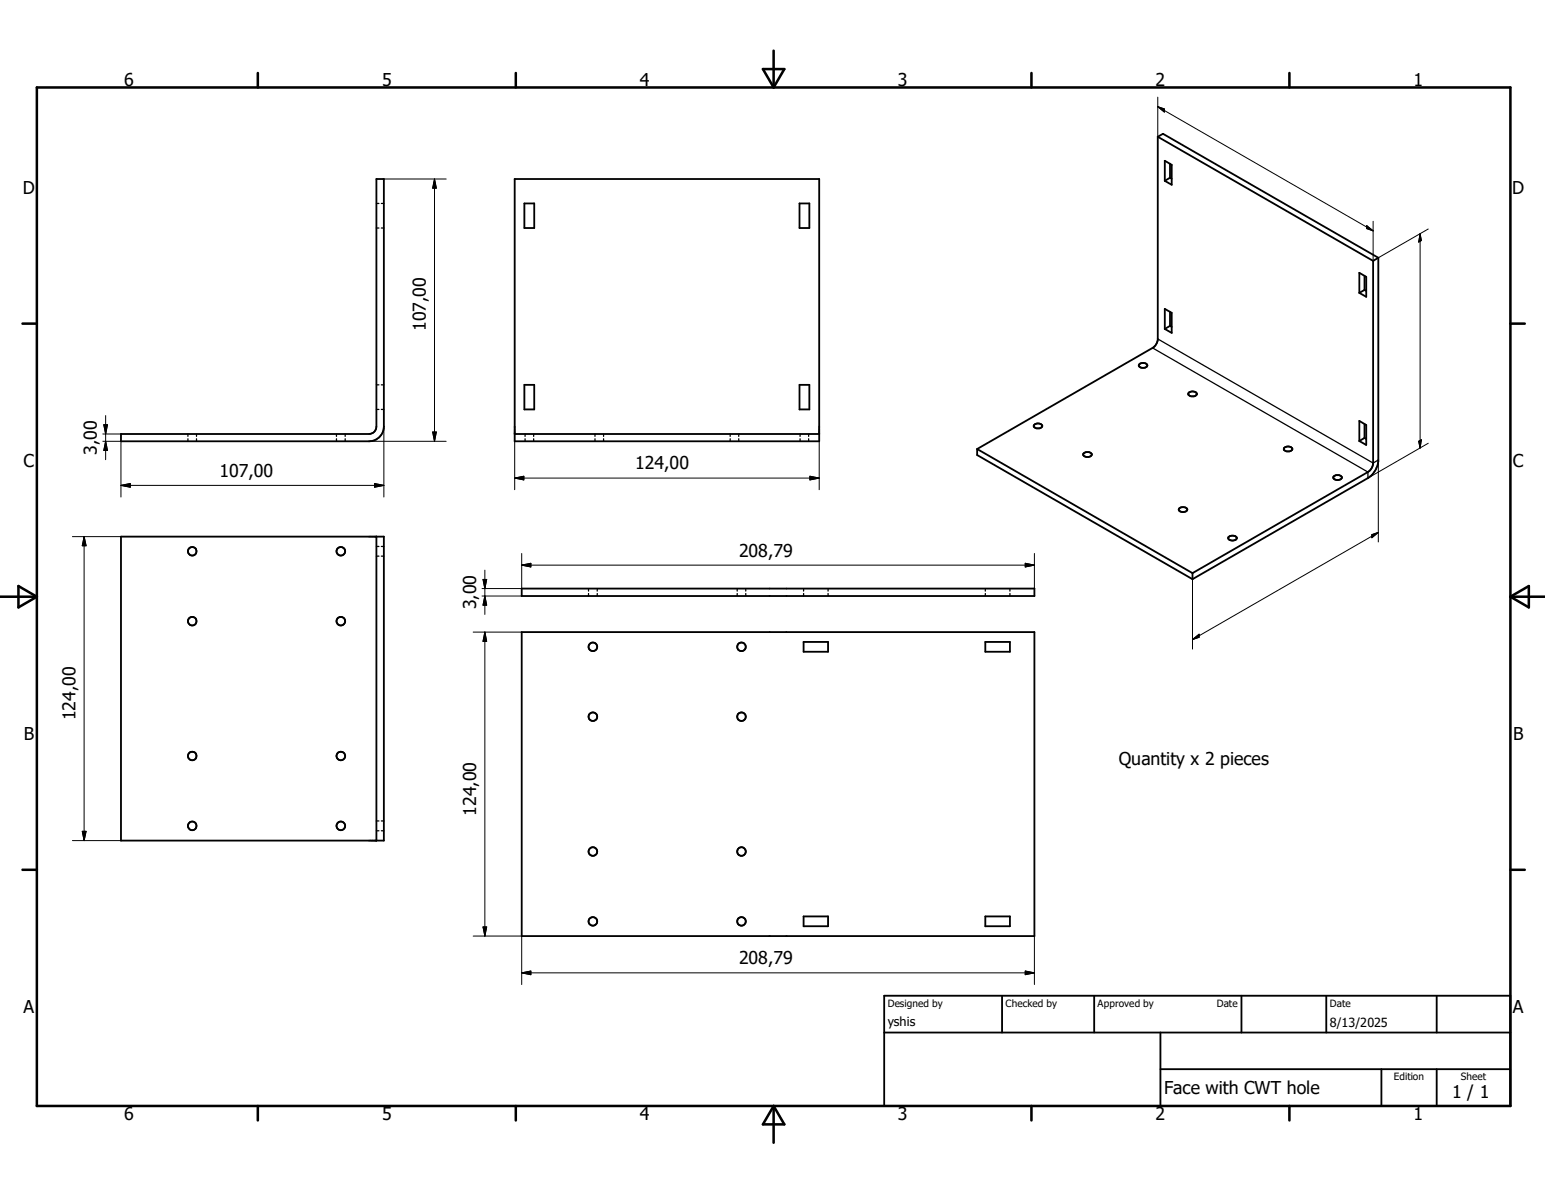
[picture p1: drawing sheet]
<svg xmlns="http://www.w3.org/2000/svg" width="279mm" height="216mm" viewBox="0 0 279 216" stroke-linecap="round" stroke-linejoin="round" font-family="sans-serif">
<g fill="none" stroke="#000" stroke-width=".23">
<path d="M68.1 36.8h.4M69 36.8h.4M68.1 41.2h.4M69 41.2h.4M34 78.5v.4M34 79.3v.5M35.5 78.5v.4M35.5 79.3v.5M60.8 78.5v.4M60.8 79.3v.5M62.4 78.5v.4M62.4 79.3v.5"/>
<path d="M68.1 74h.4M68.1 69.6h.4M69 74h.4M69 69.6h.4M95 78.5v.4M95 79.3v.5M96.5 78.5v.4M96.5 79.3v.5M107.6 78.5v.4M107.6 79.3v.5M109.2 78.5v.4M109.2 79.3v.5"/>
<path d="M132 78.5v.4M132 79.3v.5M133.6 78.5v.4M133.6 79.3v.5M144.7 78.5v.4M144.7 79.3v.5M146.2 78.5v.4M146.2 79.3v.5M208.4 62.9l39 22.5v1M209.4 61.3l38.9 22.4 1-.5M68.1 98.8h.4M69 98.8h.4"/>
<path d="M68.1 100.6h.4M69 100.6h.4M106.4 106.4v.5M106.4 107.3v.5M108 106.4v.5M108 107.3v.5M133.3 106.4v.5M133.3 107.3v.5M134.9 106.4v.5M134.9 107.3v.5M145.3 106.4v.5M145.3 107.3v.5"/>
<path d="M149.7 106.4v.5M149.7 107.3v.5M178.2 106.4v.5M178.2 107.3v.5M182.6 106.4v.5M182.6 107.3v.5M68.1 148.4h.4M68.1 150.2h.4M69 148.4h.4M69 150.2h.4"/>
</g>
<g fill="none" stroke="#000" stroke-width=".33">
<path d="M93.1 32.4h55v47.4h-55zM94.8 36.8h1.8v4.4h-1.8zM144.6 36.8h1.8v4.4h-1.8zM209.4 24.7v36.8l-.2 .6-.6 .7-31.9 18.4M209.4 24.7l.9-.5 39 22.4M209.4 24.7l38.9 22.5M210.6 29.1l1.3 .7v3.6l-1.3-.7zM211.6 29.6v2.5M211.6 32.1l.3 .2M211.6 32.1l-1 .6M210.6 55.9l1.3 .7v3.6l-1.3-.7zM211.6 58.9l.3 .2"/>
<path d="M211.6 58.9l-1 .6M211.6 56.4v2.5M245.8 49.3l1.3 .8v3.6l-1.3-.7zM246.8 49.9v2.5M246.8 52.4l.3 .2M246.8 52.4l-1 .6M248.3 47.2v36.7a2.16 2.16 0 0 1-.9 1.5l-31.7 18.2M249.3 46.6v36.9a4.2 4.2 0 0 1-1.9 2.9l-31.7 18.3M249.3 46.6l-1 .6M21.9 78.5h44.8a1.34 1.34 0 0 0 1.4-1.4v-44.7h1.3v44.7a2.68 2.68 0 0 1-2.7 2.7h-44.8zM93.1 78.5h55M94.8 69.6h1.8v4.4h-1.8z"/>
<path d="M144.6 69.6h1.8v4.4h-1.8zM187 76.9a.91 .91 0 0 1 1.5 .2l-.4 .3-.7 .1-.4-.3zM206.1 65.8a.89 .89 0 0 1 1.4 .3 .91 .91 0 0 1-1.6-.1zM215 71a.93 .93 0 0 1 1.4 .3l-.3 .3-.7 .1a.42 .42 0 0 1-.4-.2 .42 .42 0 0 1 0-.5zM245.8 76.1l1.3 .8v3.6l-1.3-.8zM246.8 79.2l.3 .2M246.8 79.2l-1 .5M246.8 76.7v2.5M21.9 97h47.5v55h-47.5zM68.1 97v55M176.7 81.2v1.1l39 22.4M176.7 81.2l39 22.4"/>
<path d="M195.9 82l.5-.2h.5l.5 .2a.65 .65 0 0 1-1 .6l-.5-.3zM213.3 91.9a.93 .93 0 0 1 1.4 .3 .88 .88 0 0 1-1.5-.1zM222.2 97.1a.94 .94 0 0 1 1.5 .2 .88 .88 0 0 1-1.6-.1zM232.3 81a.92 .92 0 0 1 1.4 .2l-.3 .4h-.7a.41 .41 0 0 1-.5-.2 .41 .41 0 0 1 .1-.4zM241.1 86.2l.5-.3h.5a.41 .41 0 0 1 .5 .3 .41 .41 0 0 1-.3 .5 .81 .81 0 0 1-1.2-.4zM94.3 106.4h92.8v1.4h-92.8zM94.3 114.3h92.8v55h-92.8zM145.3 116.1h4.4v1.8h-4.4zM178.2 116.1h4.4v1.8h-4.4zM215.7 103.6v1.1M145.3 165.7h4.4v1.8h-4.4zM178.2 165.7h4.4v1.8h-4.4z"/>
<path d="M159.9 186.7h113.2M159.9 180.1h113.2v19.9h-113.2zM181.2 180.1v6.6M197.9 180.1v6.6M209.9 193.3h63.2M209.9 186.7v13.3M224.5 180.1v6.6M239.8 180.1v6.6M249.8 193.3v6.7M259.8 180.1v6.6M259.8 193.3v6.7"/>
<circle cx="34.8" cy="99.7" r=".78"/>
<circle cx="61.6" cy="99.7" r=".78"/>
<circle cx="34.8" cy="112.3" r=".78"/>
<circle cx="61.6" cy="112.3" r=".78"/>
<circle cx="107.2" cy="117" r=".77"/>
<circle cx="134.1" cy="117" r=".78"/>
<circle cx="34.8" cy="136.7" r=".78"/>
<circle cx="61.6" cy="136.7" r=".78"/>
<circle cx="107.2" cy="129.6" r=".78"/>
<circle cx="134.1" cy="129.6" r=".77"/>
<circle cx="34.8" cy="149.3" r=".78"/>
<circle cx="61.6" cy="149.3" r=".78"/>
<circle cx="107.2" cy="154" r=".78"/>
<circle cx="134.1" cy="154" r=".78"/>
<circle cx="107.2" cy="166.6" r=".78"/>
<circle cx="134.1" cy="166.6" r=".77"/>
</g>
<g fill="none" stroke="#000" stroke-width=".46">
<path d="M6.7 15.8h266.4v184.2h-266.4zM46.6 13.2v2.6M93.3 13.2v2.6M138 12.5h3.8l-1.9 3.3zM139.9 9.2v6.6M186.5 13.2v2.6M233.2 13.2v2.6M4.1 58.5h2.6M273.1 58.5h2.6M0 107.9h6.7M3.3 106l3.4 1.9-3.4 1.9zM273.1 107.9h6.3"/>
<path d="M273.1 107.9l3.4-1.9v3.8zM4.1 157.3h2.6M273.1 157.3h2.6M46.6 200v2.6M93.3 200v2.6M139.9 200v6.6M139.9 200l1.9 3.3h-3.8zM186.5 200v2.6M233.2 200v2.6"/>
</g>
<g fill="none" stroke="#000" stroke-width=".18">
<path d="M209.4 19.3l38.9 22.4M209.4 19.3l1.2 .4v.6zM209.4 17.6v7.1M69.4 32.4h11.3M78.6 32.4v47.4M78.6 32.4l.3 1.6h-.7zM247.1 40.8l1.2 .9-1.2-.4zM248.3 40v7.2M256.8 42.3v38.7M256.8 42.3l.2 1.2-.4 .3zM258.3 41.4l-9 5.2M18.6 79.8h3.3v10.1"/>
<path d="M18.6 78.5h3.3M18.8 76.8h.6l-.3 1.7zM19.1 75.1v8M19.1 79.8l.3 1.6h-.6zM66.7 79.8h14M69.4 77.1v12.8M78.2 78.1h.7l-.3 1.7zM93.1 79.8v8.8M148.1 79.8v8.8M256.6 79.8l.4-.3-.2 1.5zM13.1 97h8.8M15.2 97v55"/>
<path d="M15.2 97l.4 1.7h-.7zM21.9 87.8h47.5M21.9 87.8l1.7-.4v.7zM67.7 87.4l1.7 .4-1.7 .3zM93.1 86.4h55M93.1 86.4l1.6-.3v.7zM146.5 86.1l1.6 .3-1.6 .4zM248.1 96.7l1.2-.4-1.2 .9zM249.3 96.3l-33.6 19.3M249.3 83.2v14.8M258.3 80.2l-10.9 6.2M85.6 114.3h8.7"/>
<path d="M87.2 107.8h7.1M87.4 104.8h.6l-.3 1.6zM87.7 103.1v8M87.7 114.3v55M87.7 114.3l.3 1.7h-.6zM87.7 107.8l.3 1.6h-.6zM94.3 102.2l1.7-.3v.6zM94.3 100.1v6.3h-7.1M94.3 102.2h92.8M185.4 101.9l1.7 .3-1.7 .3zM187.1 100.1v6.3M215.7 115.6l1.1-.9v.5z"/>
<path d="M215.7 103.6v13.8M13.1 152h8.8M14.9 150.3h.7l-.4 1.7zM85.6 169.3h8.7v8.7M87.4 167.6h.6l-.3 1.7zM94.3 175.9h92.8M94.3 175.9l1.7-.3v.6zM185.4 175.6l1.7 .3-1.7 .3zM187.1 169.3v8.7"/>
</g>
<g fill="#000" stroke="#000" stroke-width=".18">
<path d="M209.4 19.3l1.2 .4v.6zM78.6 32.4l.3 1.6h-.7zM247.1 40.8l1.2 .9-1.2-.4zM256.8 42.3l.2 1.2-.4 .3zM18.8 76.8h.6l-.3 1.7zM78.2 78.1h.7l-.3 1.7zM256.6 79.8l.4-.3-.2 1.5zM15.2 97l.4 1.7h-.7zM19.1 79.8l.3 1.6h-.6zM21.9 87.8l1.7-.4v.7zM67.7 87.4l1.7 .4-1.7 .3zM93.1 86.4l1.6-.3v.7z"/>
<path d="M146.5 86.1l1.6 .3-1.6 .4zM248.1 96.7l1.2-.4-1.2 .9zM87.4 104.8h.6l-.3 1.6zM87.7 114.3l.3 1.7h-.6zM87.7 107.8l.3 1.6h-.6zM94.3 102.2l1.7-.3v.6zM185.4 101.9l1.7 .3-1.7 .3zM215.7 115.6l1.1-.9v.5zM14.9 150.3h.7l-.4 1.7zM87.4 167.6h.6l-.3 1.7zM94.3 175.9l1.7-.3v.6zM185.4 175.6l1.7 .3-1.7 .3z"/>
</g>
<g font-size="3.2">
<text x="22.5" y="15.6">6</text>
<text x="69.1" y="15.6">5</text>
<text x="115.7" y="15.6">4</text>
<text x="162.3" y="15.6">3</text>
<text x="209" y="15.6">2</text>
<text x="255.6" y="15.6">1</text>
<text x="4.1" y="35">D</text>
<text x="273.5" y="35">D</text>
<text x="77" y="59.9" transform="rotate(-90 77 59.9)">107,00</text>
<text x="17.5" y="82.3" transform="rotate(-90 17.5 82.3)">3,00</text>
<text x="4.3" y="84.4">C</text>
<text x="39.7" y="86.2">107,00</text>
<text x="114.9" y="84.9">124,00</text>
<text x="273.6" y="84.4">C</text>
<text x="133.6" y="100.6">208,79</text>
<text x="86.1" y="110.2" transform="rotate(-90 86.1 110.2)">3,00</text>
<text x="13.6" y="130.3" transform="rotate(-90 13.6 130.3)">124,00</text>
<text x="4.3" y="133.7">B</text>
<text x="273.6" y="133.7">B</text>
<text x="202.3" y="138.3">Quantity x 2 pieces</text>
<text x="86.1" y="147.5" transform="rotate(-90 86.1 147.5)">124,00</text>
<text x="133.6" y="174.3">208,79</text>
<text x="4.3" y="183.1">A</text>
<text x="273.6" y="183.1">A</text>
<text x="210.5" y="197.9">Face with CWT hole</text>
<text x="22.5" y="202.6">6</text>
<text x="69.1" y="202.6">5</text>
<text x="115.7" y="202.6">4</text>
<text x="162.3" y="202.6">3</text>
<text x="209" y="202.6">2</text>
<text x="255.6" y="202.6">1</text>
<text x="262.6" y="198.6">1 / 1</text>
</g>
<g font-size="2.3">
<text x="160.5" y="185.5">yshis</text>
<text x="240.5" y="185.7">8/13/2025</text>
</g>
<g font-size="1.8">
<text x="160.5" y="182.1">Designed by</text>
<text x="181.9" y="182.1">Checked by</text>
<text x="198.5" y="182.1">Approved by</text>
<text x="220" y="182">Date</text>
<text x="240.5" y="182">Date</text>
<text x="252.1" y="195.4">Edition</text>
<text x="264.2" y="195.4">Sheet</text>
</g>
</svg>
